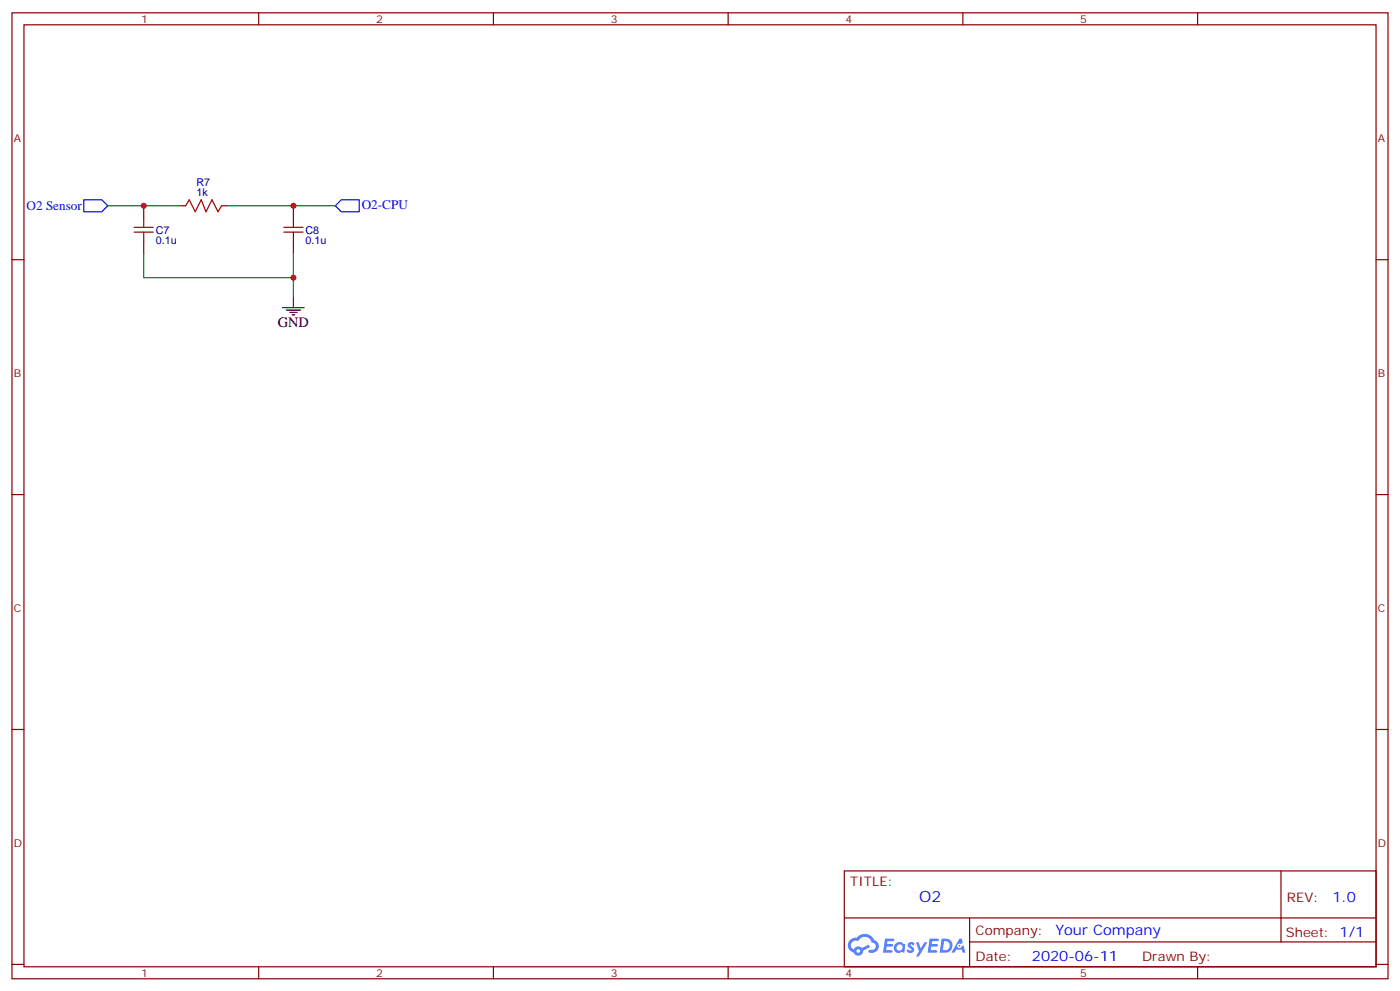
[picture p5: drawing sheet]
<svg xmlns="http://www.w3.org/2000/svg" width="412mm" height="292mm" viewBox="0 0 412 292" stroke-linecap="round" stroke-linejoin="round" font-family="sans-serif">
<g fill="none" stroke="#870000" stroke-width=".35">
<path d="M3.5 3.8h405.4v284.3h-405.4zM7.1 7.3h398.2v277.3h-398.2zM76.2 3.8v3.5M145.3 3.8v3.5M214.5 3.8v3.5M283.6 3.8v3.5M352.8 3.8v3.5M3.5 76.4h3.6M405.3 76.4h3.6M3.5 145.6h3.6M405.3 145.6h3.6M3.5 214.7h3.6"/>
<path d="M405.3 214.7h3.6M248.7 256.4h156.6v28.2h-156.6zM377.3 256.4v20.9M248.7 270.2h156.5M285.6 277.3h119.6M285.6 270.2v14.1M3.5 283.9h3.6M76.2 284.6v3.5M145.3 284.6v3.5M214.5 284.6v3.5M283.6 284.6v3.5M352.8 284.6v3.5"/>
<path d="M405.3 283.9h3.6"/>
</g>
<g fill="#5487ff">
<path d="M267.7 277.5a1.22 1.22 0 0 1 1.7 .3l-.4 .6a.47 .47 0 0 0-.3-.4 .47 .47 0 0 0-.5 .2l.1 .2a1.14 1.14 0 0 1 .8 1.7 1.14 1.14 0 0 1-1.9 0l-.2-.2 .5-.5 .7 .4a.29 .29 0 0 0 .3-.2 .29 .29 0 0 0-.2-.4 1.04 1.04 0 0 1-.6-1.7z"/>
<path d="M260.7 276.3h2.4l.3 .2-.2 .5h-1.8l-.1 .9h1.5l.3 .4-.3 .3h-1.6l-.2 1.1 1.7 .1 .2 .3-.2 .3h-2.6z"/>
<path d="M273.8 276.3h2.4l.3 .2-.1 .5h-1.8l-.2 .9h1.6l.3 .4-.4 .3h-1.6l-.1 1.1 1.7 .1 .2 .3-.2 .3h-2.6z"/>
<path d="M282.6 276.3h.7l.3 1.2-.6 .4a.69 .69 0 0 0-1 .2 .69 .69 0 0 0 .4 1 .69 .69 0 0 0 .9-.6l.5-.3 .6 2.2h-.8l-.2-.8h-1.8l-.5 .8h-.8z"/>
<path d="M269.8 277.4h.8l.6 1.8 1.1-1.8h.9l-2.6 4.2h-.8l.9-1.6z"/>
<path d="M277.4 276.3l-.6 4.1h1.3a2.11 2.11 0 0 0 2.5-2.1 2.11 2.11 0 0 0-2.5-2zM278.1 277a1.39 1.39 0 0 1 1.7 1.4 1.39 1.39 0 0 1-1.8 1.3h-.3z"/>
<path d="M263.7 277.9a1.54 1.54 0 0 0-.1 2.2 1.54 1.54 0 0 0 2.2 .1l.6 .2 .3-2.3-.2-.2h-.4a1.49 1.49 0 0 0-2.4 0zM264 278.9a.94 .94 0 0 1 1.8 0 .94 .94 0 0 1-1.8 0z"/>
<path d="M250.4 276.7a2.18 2.18 0 0 0 1.1 3.7 1.44 1.44 0 0 0 1.6 .9 1.44 1.44 0 0 0 1.2-1.5l2-1-.5-.7-1.9 .9a1.47 1.47 0 0 0-2.4 .5 1.39 1.39 0 0 1-.7-2 1.39 1.39 0 0 1 2-.4 2.12 2.12 0 0 1 2.2-1.3 2.12 2.12 0 0 1 1.9 1.7 1.14 1.14 0 0 1 1.1 1.4 1.14 1.14 0 0 1-1.7 .7 .43 .43 0 0 0-.5 .4 .43 .43 0 0 0 .4 .5 1.98 1.98 0 0 0 2.5-1.3 1.98 1.98 0 0 0-1.2-2.5 3.1 3.1 0 0 0-5.3-.7l-.9 .1zM252.3 280a.55 .55 0 0 1 1.1 0 .55 .55 0 0 1-1.1 0z"/>
<circle cx="282.6" cy="278.4" r=".26"/>
</g>
<path d="M39.5 68.3h5.7M39.5 66.9h5.7M42.3 64.1v2.8M42.3 68.3v2.9M54.7 60.6l1-1.8 1.8 3.5 1.8-3.5 1.4 3.5 1.7-3.5 1.8 3.5 1.1-1.7M83.6 68.3h5.7M83.6 66.9h5.7M86.4 64.1v2.8M86.4 68.3v2.9" fill="none" stroke="#a10000" stroke-width=".35"/>
<path d="M42.3 60.6v3.5M42.3 71.2v3.5M52.9 60.6h1.8M65.3 60.6h1.7M86.4 60.6v3.5M86.4 71.2v3.5" fill="none" stroke="#870000" stroke-width=".35"/>
<path d="M24.7 58.8h5.3l1.7 1.8-1.7 1.7h-5.3zM98.8 60.6l1.7-1.8h5.3v3.5h-5.3z" fill="none" stroke="#00f" stroke-width=".35"/>
<path d="M31.7 60.6h21.2M42.3 74.7v7h44.1v-7M67 60.6h31.8M86.4 81.7v5.3" fill="none" stroke="#008700" stroke-width=".35"/>
<path d="M83.3 90.6h6.3M84.3 91.3h4.2M85.4 92h2.1M86.1 92.7h.7M86.4 87v3.6" fill="none" stroke="#000" stroke-width=".35"/>
<g fill="#c00">
<circle cx="86.4" cy="81.7" r=".88"/>
<circle cx="42.3" cy="60.6" r=".88"/>
<circle cx="86.4" cy="60.6" r=".88"/>
</g>
<text font-size="4.6" fill="#00f" x="270.8" y="265.4">O2</text>
<text font-size="4.2" x="81.8" y="96.2">GND</text>
<g font-size="4.2" fill="#00f">
<text x="392.5" y="265.6">1.0</text>
<text x="310.9" y="275.2">Your Company</text>
<text x="304" y="283">2020-06-11</text>
</g>
<g font-size="3.9" fill="#00f">
<text x="7.8" y="61.9">O2 Sensor</text>
<text x="106.6" y="61.4">O2-CPU</text>
</g>
<g font-size="3.9" fill="#800">
<text x="250.5" y="260.9">TITLE:</text>
<text x="379.1" y="265.6">REV:</text>
<text x="287.4" y="275.1">Company:</text>
<text x="378.7" y="275.8">Sheet: 1/1</text>
<text x="287.4" y="282.8">Date:</text>
<text x="336.4" y="282.9">Drawn By:</text>
</g>
<g font-size="3.2" fill="#800">
<text x="41.6" y="6.8">1</text>
<text x="110.8" y="6.8">2</text>
<text x="179.9" y="6.8">3</text>
<text x="249.1" y="6.8">4</text>
<text x="318.2" y="6.8">5</text>
<text x="4.1" y="41.9">A</text>
<text x="405.9" y="41.9">A</text>
<text x="4.1" y="111">B</text>
<text x="405.9" y="111">B</text>
<text x="4.1" y="180.2">C</text>
<text x="405.9" y="180.2">C</text>
<text x="4.1" y="249.3">D</text>
<text x="405.9" y="249.3">D</text>
<text x="41.6" y="287.6">1</text>
<text x="110.8" y="287.6">2</text>
<text x="179.9" y="287.6">3</text>
<text x="249.1" y="287.6">4</text>
<text x="318.2" y="287.6">5</text>
</g>
<g font-size="3.2" fill="#000080">
<text x="57.9" y="57.7">1k</text>
<text x="57.9" y="54.7">R7</text>
<text x="45.9" y="71.9">0.1u</text>
<text x="45.9" y="68.8">C7</text>
<text x="90" y="71.9">0.1u</text>
<text x="90" y="68.8">C8</text>
</g>
</svg>
